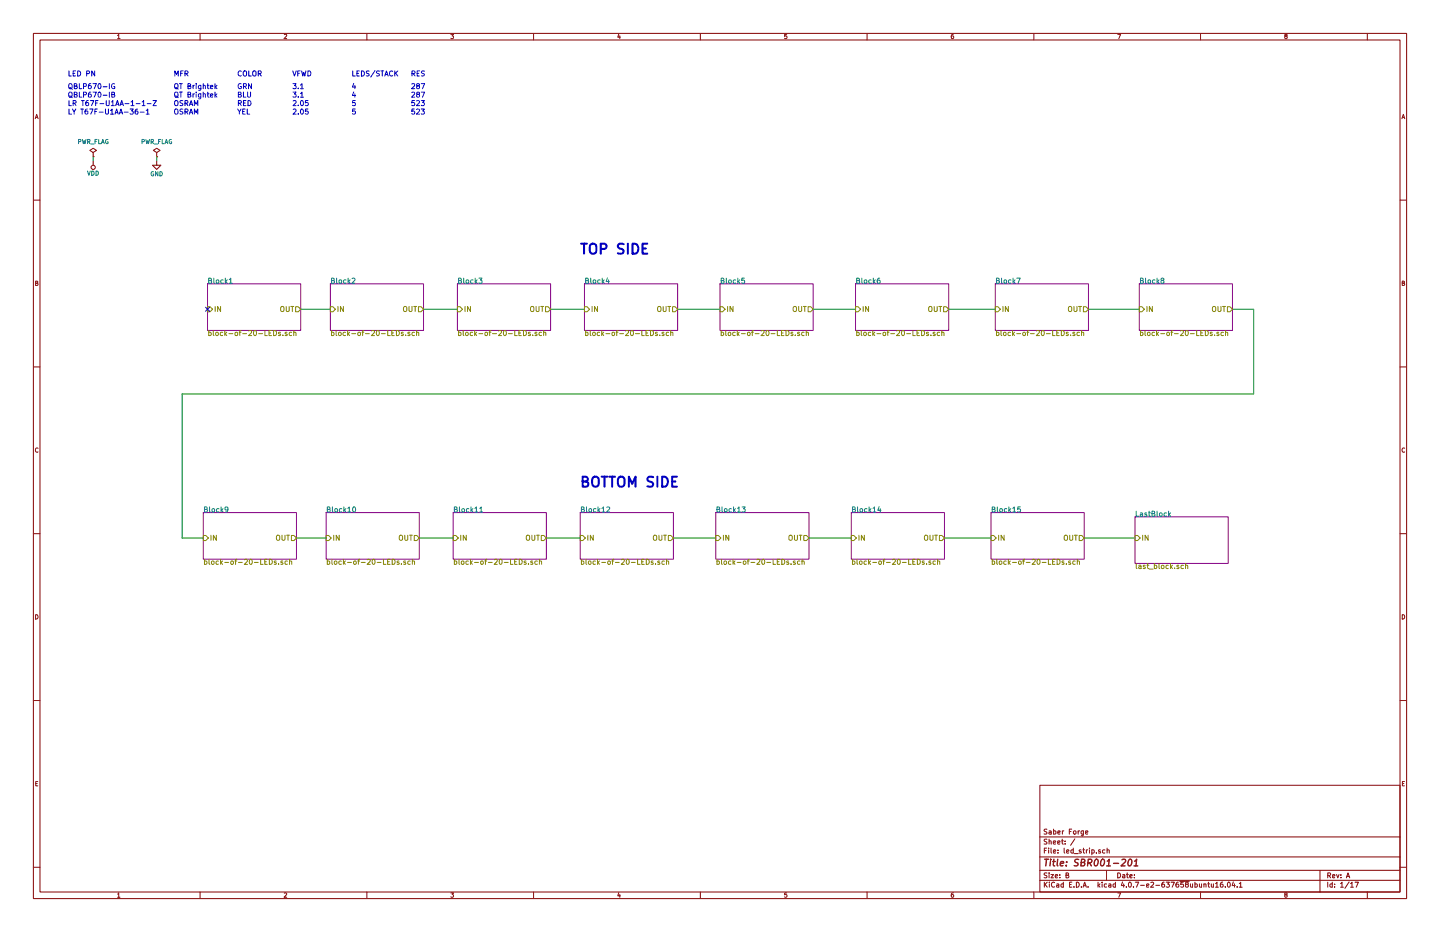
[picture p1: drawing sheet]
EESchema Schematic File Version 2
LIBS:power
LIBS:device
LIBS:transistors
LIBS:conn
LIBS:linear
LIBS:regul
LIBS:74xx
LIBS:cmos4000
LIBS:adc-dac
LIBS:memory
LIBS:xilinx
LIBS:microcontrollers
LIBS:dsp
LIBS:microchip
LIBS:analog_switches
LIBS:motorola
LIBS:texas
LIBS:intel
LIBS:audio
LIBS:interface
LIBS:digital-audio
LIBS:philips
LIBS:display
LIBS:cypress
LIBS:siliconi
LIBS:opto
LIBS:atmel
LIBS:contrib
LIBS:valves
LIBS:diode
LIBS:led_strip-cache
EELAYER 25 0
EELAYER END
$Descr B 17000 11000
encoding utf-8
Sheet 1 17
Title "SBR001-201"
Date ""
Rev "A"
Comp "Saber Forge"
Comment1 ""
Comment2 ""
Comment3 ""
Comment4 ""
$EndDescr
$Comp
L PWR_FLAG #FLG01
U 1 1
P 1850 1850
F 0 "#FLG01" H 1850 1945 50  0001 C CNN
F 1 "PWR_FLAG" H 1850 2030 50  0000 C CNN
F 2 "" H 1850 1850 50  0000 C CNN
F 3 "" H 1850 1850 50  0000 C CNN
	1    1850 1850
	1    0    0    -1  
$EndComp
$Comp
L GND #PWR02
U 1 1
P 1850 1900
F 0 "#PWR02" H 1850 1650 50  0001 C CNN
F 1 "GND" H 1850 1750 50  0000 C CNN
F 2 "" H 1850 1900 50  0000 C CNN
F 3 "" H 1850 1900 50  0000 C CNN
	1    1850 1900
	1    0    0    -1  
$EndComp
$Comp
L VDD #PWR03
U 1 1
P 1100 1900
F 0 "#PWR03" H 1100 1750 50  0001 C CNN
F 1 "VDD" H 1100 2050 50  0000 C CNN
F 2 "" H 1100 1900 50  0000 C CNN
F 3 "" H 1100 1900 50  0000 C CNN
	1    1100 1900
	-1   0    0    1   
$EndComp
$Comp
L PWR_FLAG #FLG04
U 1 1
P 1100 1850
F 0 "#FLG04" H 1100 1945 50  0001 C CNN
F 1 "PWR_FLAG" H 1100 2030 50  0000 C CNN
F 2 "" H 1100 1850 50  0000 C CNN
F 3 "" H 1100 1850 50  0000 C CNN
	1    1100 1850
	1    0    0    -1  
$EndComp
Text Notes 800  1050 0    60   ~ 0
QBLP670-IG
Text Notes 800  900  0    60   ~ 0
LED PN
Text Notes 2050 900  0    60   ~ 0
MFR
Text Notes 2800 900  0    60   ~ 0
COLOR
Text Notes 4150 900  0    60   ~ 0
LEDS/STACK
Text Notes 4850 900  0    60   ~ 0
RES
Text Notes 3450 900  0    60   ~ 0
VFWD
Text Notes 2050 1050 0    60   ~ 0
QT Brightek
Text Notes 2800 1050 0    60   ~ 0
GRN
Text Notes 3450 1050 0    60   ~ 0
3.1
Text Notes 4150 1050 0    60   ~ 0
4
Text Notes 4850 1050 0    60   ~ 0
287
Text Notes 800  1150 0    60   ~ 0
QBLP670-IB
Text Notes 2050 1150 0    60   ~ 0
QT Brightek
Text Notes 2800 1150 0    60   ~ 0
BLU
Text Notes 3450 1150 0    60   ~ 0
3.1
Text Notes 4150 1150 0    60   ~ 0
4
Text Notes 4850 1150 0    60   ~ 0
287
Text Notes 800  1250 0    60   ~ 0
LR T67F-U1AA-1-1-Z
Text Notes 2050 1250 0    60   ~ 0
OSRAM
Text Notes 2800 1250 0    60   ~ 0
RED
Text Notes 3450 1250 0    60   ~ 0
2.05
Text Notes 4150 1250 0    60   ~ 0
5
Text Notes 4850 1250 0    60   ~ 0
523
Text Notes 800  1350 0    60   ~ 0
LY T67F-U1AA-36-1
Text Notes 2050 1350 0    60   ~ 0
OSRAM
Text Notes 2800 1350 0    60   ~ 0
YEL
Text Notes 3450 1350 0    60   ~ 0
2.05
Text Notes 4150 1350 0    60   ~ 0
5
Text Notes 4850 1350 0    60   ~ 0
523
Wire Wire Line
	1850 1850 1850 1900
Wire Wire Line
	1100 1850 1100 1900
$Sheet
S 2450 3350 1100 550 
U 59AB9263
F0 "Block1" 60
F1 "block-of-20-LEDs.sch" 60
F2 "IN" I L 2450 3650 60 
F3 "OUT" O R 3550 3650 60 
$EndSheet
$Sheet
S 3900 3350 1100 550 
U 59AB246C
F0 "Block2" 60
F1 "block-of-20-LEDs.sch" 60
F2 "IN" I L 3900 3650 60 
F3 "OUT" O R 5000 3650 60 
$EndSheet
NoConn ~ 2450 3650
Wire Wire Line
	3550 3650 3900 3650
$Sheet
S 5400 3350 1100 550 
U 59AC6B82
F0 "Block3" 60
F1 "block-of-20-LEDs.sch" 60
F2 "IN" I L 5400 3650 60 
F3 "OUT" O R 6500 3650 60 
$EndSheet
$Sheet
S 6900 3350 1100 550 
U 59AC6E57
F0 "Block4" 60
F1 "block-of-20-LEDs.sch" 60
F2 "IN" I L 6900 3650 60 
F3 "OUT" O R 8000 3650 60 
$EndSheet
$Sheet
S 8500 3350 1100 550 
U 59AC6FF9
F0 "Block5" 60
F1 "block-of-20-LEDs.sch" 60
F2 "IN" I L 8500 3650 60 
F3 "OUT" O R 9600 3650 60 
$EndSheet
$Sheet
S 10100 3350 1100 550 
U 59AC7105
F0 "Block6" 60
F1 "block-of-20-LEDs.sch" 60
F2 "IN" I L 10100 3650 60 
F3 "OUT" O R 11200 3650 60 
$EndSheet
$Sheet
S 11750 3350 1100 550 
U 59AC71E1
F0 "Block7" 60
F1 "block-of-20-LEDs.sch" 60
F2 "IN" I L 11750 3650 60 
F3 "OUT" O R 12850 3650 60 
$EndSheet
$Sheet
S 13450 3350 1100 550 
U 59AC74FD
F0 "Block8" 60
F1 "block-of-20-LEDs.sch" 60
F2 "IN" I L 13450 3650 60 
F3 "OUT" O R 14550 3650 60 
$EndSheet
Wire Wire Line
	5000 3650 5400 3650
Wire Wire Line
	6500 3650 6900 3650
Wire Wire Line
	8000 3650 8500 3650
Wire Wire Line
	9600 3650 10100 3650
Wire Wire Line
	11200 3650 11750 3650
Wire Wire Line
	12850 3650 13450 3650
Text Notes 6850 3000 0    118  ~ 24
TOP SIDE
Text Notes 6850 5750 0    118  ~ 24
BOTTOM SIDE
$Sheet
S 2400 6050 1100 550 
U 59AC8D70
F0 "Block9" 60
F1 "block-of-20-LEDs.sch" 60
F2 "IN" I L 2400 6350 60 
F3 "OUT" O R 3500 6350 60 
$EndSheet
$Sheet
S 3850 6050 1100 550 
U 59AC8D74
F0 "Block10" 60
F1 "block-of-20-LEDs.sch" 60
F2 "IN" I L 3850 6350 60 
F3 "OUT" O R 4950 6350 60 
$EndSheet
Wire Wire Line
	3500 6350 3850 6350
$Sheet
S 5350 6050 1100 550 
U 59AC8D7A
F0 "Block11" 60
F1 "block-of-20-LEDs.sch" 60
F2 "IN" I L 5350 6350 60 
F3 "OUT" O R 6450 6350 60 
$EndSheet
$Sheet
S 6850 6050 1100 550 
U 59AC8D7E
F0 "Block12" 60
F1 "block-of-20-LEDs.sch" 60
F2 "IN" I L 6850 6350 60 
F3 "OUT" O R 7950 6350 60 
$EndSheet
$Sheet
S 8450 6050 1100 550 
U 59AC8D82
F0 "Block13" 60
F1 "block-of-20-LEDs.sch" 60
F2 "IN" I L 8450 6350 60 
F3 "OUT" O R 9550 6350 60 
$EndSheet
$Sheet
S 10050 6050 1100 550 
U 59AC8D86
F0 "Block14" 60
F1 "block-of-20-LEDs.sch" 60
F2 "IN" I L 10050 6350 60 
F3 "OUT" O R 11150 6350 60 
$EndSheet
$Sheet
S 11700 6050 1100 550 
U 59AC8D8A
F0 "Block15" 60
F1 "block-of-20-LEDs.sch" 60
F2 "IN" I L 11700 6350 60 
F3 "OUT" O R 12800 6350 60 
$EndSheet
Wire Wire Line
	4950 6350 5350 6350
Wire Wire Line
	6450 6350 6850 6350
Wire Wire Line
	7950 6350 8450 6350
Wire Wire Line
	9550 6350 10050 6350
Wire Wire Line
	11150 6350 11700 6350
Wire Wire Line
	12800 6350 13400 6350
$Sheet
S 13400 6100 1100 550 
U 59ACC944
F0 "LastBlock" 60
F1 "last_block.sch" 60
F2 "IN" I L 13400 6350 60 
$EndSheet
Wire Wire Line
	14550 3650 14800 3650
Wire Wire Line
	14800 3650 14800 4650
Wire Wire Line
	14800 4650 2150 4650
Wire Wire Line
	2150 4650 2150 6350
Wire Wire Line
	2150 6350 2400 6350
$EndSCHEMATC
